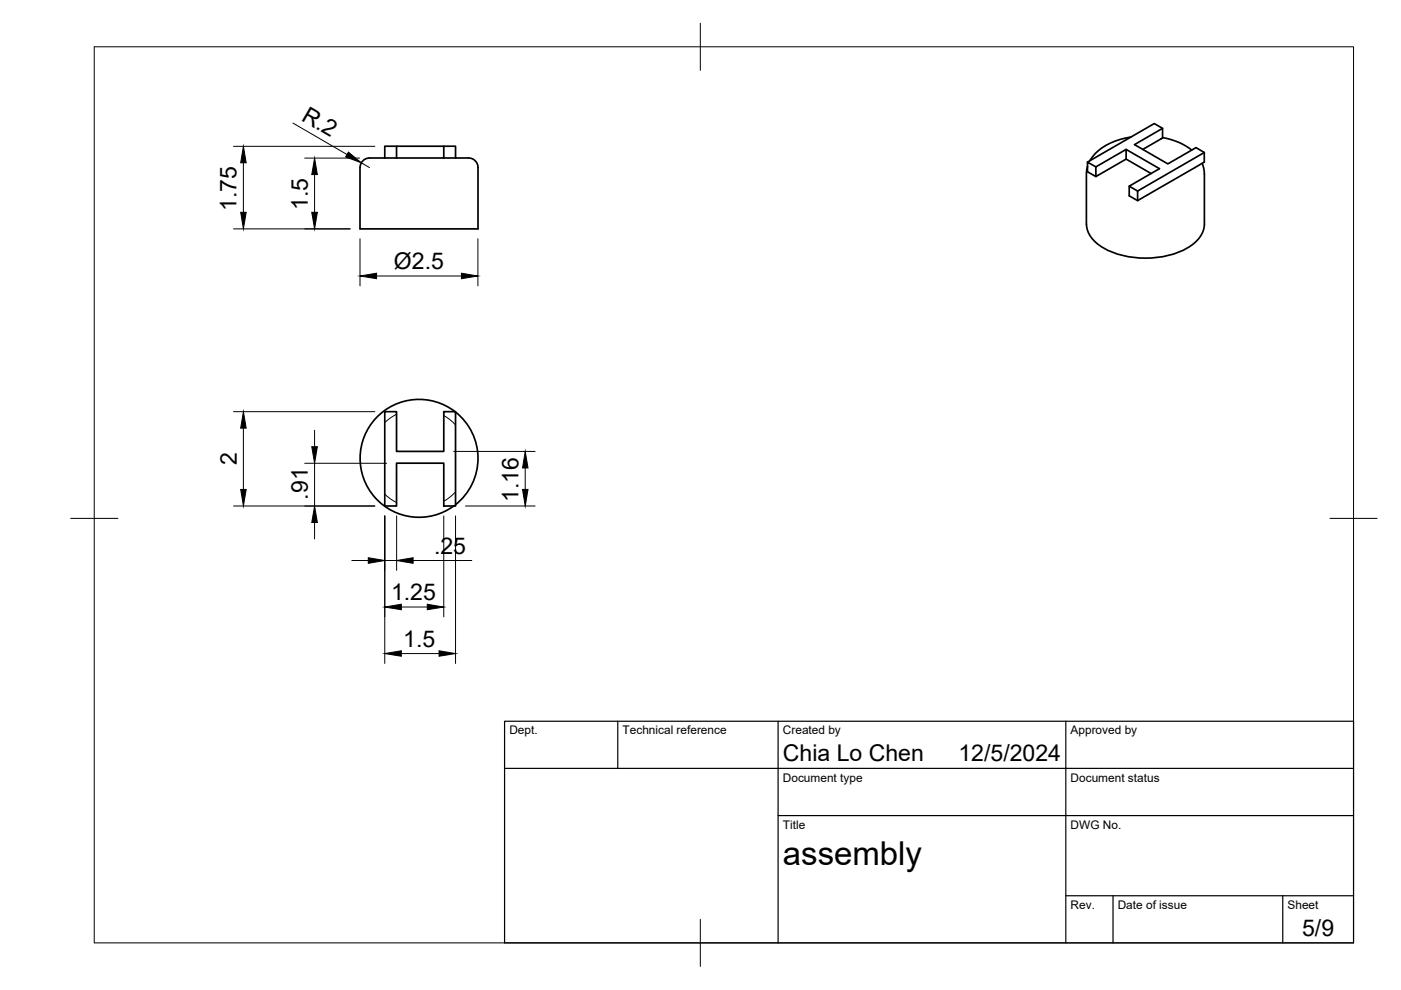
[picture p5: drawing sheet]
<svg xmlns="http://www.w3.org/2000/svg" width="297mm" height="210mm" viewBox="0 0 297 210" stroke-linecap="round" stroke-linejoin="round" font-family="sans-serif">
<!-- layer: Visible -->
<g fill="none" stroke="#000" stroke-width=".36">
<path d="M81.6 33.5h-2.2a2.98 2.98 0 0 0-2.8 1l-.3 1v13h25v-13a2.22 2.22 0 0 0-2.7-2h-2v-2.5h-2.5v2.5h-10M81.6 33.5h2.5M84.1 31h-2.5v2.5M94.1 31h-10v2.5M94.1 33.5h2.5M232.3 35.4l-1.7-1v2l1.7 1 6.5-3.7v-2l7 4.1-6.4 3.7M238.8 31.7l-6.5 3.7v2M238.8 33.7l5.3 3.1M239.8 29.1a11.8 11.8 0 0 0-8.7 5M242.3 31.7l4.2-2.4v-2.1l-1.8-1-14.1 8.2M246.5 27.2l-6 3.5 7.1 4 6-3.4 1.7 1v2.1l-14.1 8.1-1.8-1v-2l1.8 1M246.5 29.2a13.4 13.4 0 0 1 6.2 2.6"/>
<path d="M254.9 34.6l.3 1.1 .2 1.2v10.6a6 6 0 0 1-3.2 4.8 19.2 19.2 0 0 1-18.7 0 6 6 0 0 1-3.1-4.8l-.1-10.6 .3-1.6M255.3 32.3l-14.1 8.2v2M81.6 87.3h2.5v8.4h10v-8.4h2.5v20h-2.5v-9.1h-10v9.1h-2.5zM96.5 87.3a12.5 12.5 0 0 0-16.8 1.4 12.5 12.5 0 0 0-.2 16.8 12.5 12.5 0 0 0 16.7 1.8M96.6 87.4a12.5 12.5 0 0 1 0 19.6"/>
</g>
<!-- layer: Hidden -->
<path d="M84.1 87.8l-2.5 1.8M94.1 88.1l1.3 .9 1.2 1.1M96.5 87.3l.1 .1M81.6 104.8l2.5 1.8M96.6 104.3l-1.2 1.1-1.3 .9M96.6 107l-.4 .3" fill="none" stroke="#000" stroke-width=".21"/>
<!-- layer: BORDER -->
<path d="M20 9.9h267v190h-267zM148.5 4.9v10M15 109.9h10M282 109.9h10M148.5 194.9v10" fill="none" stroke="#000" stroke-width=".21"/>
<!-- layer: TITLEBLOCK -->
<path d="M107 152.9h180v47h-180zM131 152.9v10M165 152.9v47M226 152.9v47M107 162.9h180M165 172.9h122M226 189.9h61M236 189.9v10M272 189.9v10" fill="none" stroke="#000" stroke-width=".25"/>
<!-- layer: FD_Dimensions -->
<g fill="none" stroke="#000" stroke-width=".21">
<path d="M49.5 31h30M51.6 34.5v10.5M62.1 26.1l11.5 6.7M64.6 33.5h11.6M66.7 37v8M76.6 34.5l1.7 1M49.5 48.5h24.7M76.3 50.6v10M79.8 58.5h18M101.3 50.6v10M49.5 87.3h30M51.6 90.8v13"/>
<path d="M64.6 98.2h17.4M66.7 91.2v3.5M66.7 98.2v9.1M96.2 95.7h17.3M111.4 99.2v4.6M49.5 107.3h30M66.7 110.8v3.5M74.6 118.8h3.5M81.6 109.4v31.3M81.6 118.8h2.5M84.1 109.4v11.5M87.6 118.8h12.4"/>
<path d="M94.1 109.4v21.4M96.6 109.4v31.3M98.7 107.3h14.8M85.1 138.6h8M85.1 128.7h5.5"/>
</g>
<g fill="#000" stroke="#000" stroke-width=".21">
<path d="M51.6 31l.6 3.5h-1.2zM66.7 33.5l.6 3.5h-1.2zM73.9 32.3l2.7 2.2-3.3-1.2zM51 45h1.2l-.6 3.5zM66.1 45h1.2l-.6 3.5zM76.3 58.5l3.5-.6v1.2zM97.8 57.9l3.5 .6-3.5 .6zM51.6 87.3l.6 3.5h-1.2zM66.1 94.7h1.2l-.6 3.5zM111.4 95.7l.6 3.5h-1.2zM51 103.8h1.2l-.6 3.5zM66.7 107.3l.6 3.5h-1.2z"/>
<path d="M78.1 118.3l3.5 .5-3.5 .6zM84.1 118.8l3.5-.5v1.1zM110.8 103.8h1.2l-.6 3.5zM81.6 138.6l3.5-.6v1.1zM81.6 128.7l3.5-.6v1.2zM90.6 128.1l3.5 .6-3.5 .6zM93.1 138l3.5 .6-3.5 .5z"/>
</g>
<text font-size="7" x="166" y="183.4">assembly</text>
<g font-size="4.9">
<text x="63.7" y="25.4" transform="rotate(30 63.7 25.4)">R.2</text>
<text x="50.2" y="44.7" transform="rotate(-90 50.2 44.7)">1.75</text>
<text x="65.2" y="44.6" transform="rotate(-90 65.2 44.6)">1.5</text>
<text x="83.5" y="57">Ø2.5</text>
<text x="50.2" y="98.6" transform="rotate(-90 50.2 98.6)">2</text>
<text x="65.2" y="105.9" transform="rotate(-90 65.2 105.9)">.91</text>
<text x="109.9" y="106.4" transform="rotate(-90 109.9 106.4)">1.16</text>
<text x="92" y="117.4">.25</text>
<text x="82.9" y="127.2">1.25</text>
<text x="85.5" y="137.1">1.5</text>
<text x="166" y="161.4">Chia Lo Chen</text>
<text x="203.2" y="161.4">12/5/2024</text>
<text x="276.1" y="198.6">5/9</text>
</g>
<g font-size="2.5">
<text x="108" y="155.7">Dept.</text>
<text x="132" y="155.7">Technical reference</text>
<text x="166" y="155.7">Created by</text>
<text x="227" y="155.7">Approved by</text>
<text x="166" y="165.7">Document type</text>
<text x="227" y="165.7">Document status</text>
<text x="166" y="175.7">Title</text>
<text x="227" y="175.7">DWG No.</text>
<text x="227" y="192.7">Rev.</text>
<text x="237" y="192.7">Date of issue</text>
<text x="273" y="192.7">Sheet</text>
</g>
</svg>
